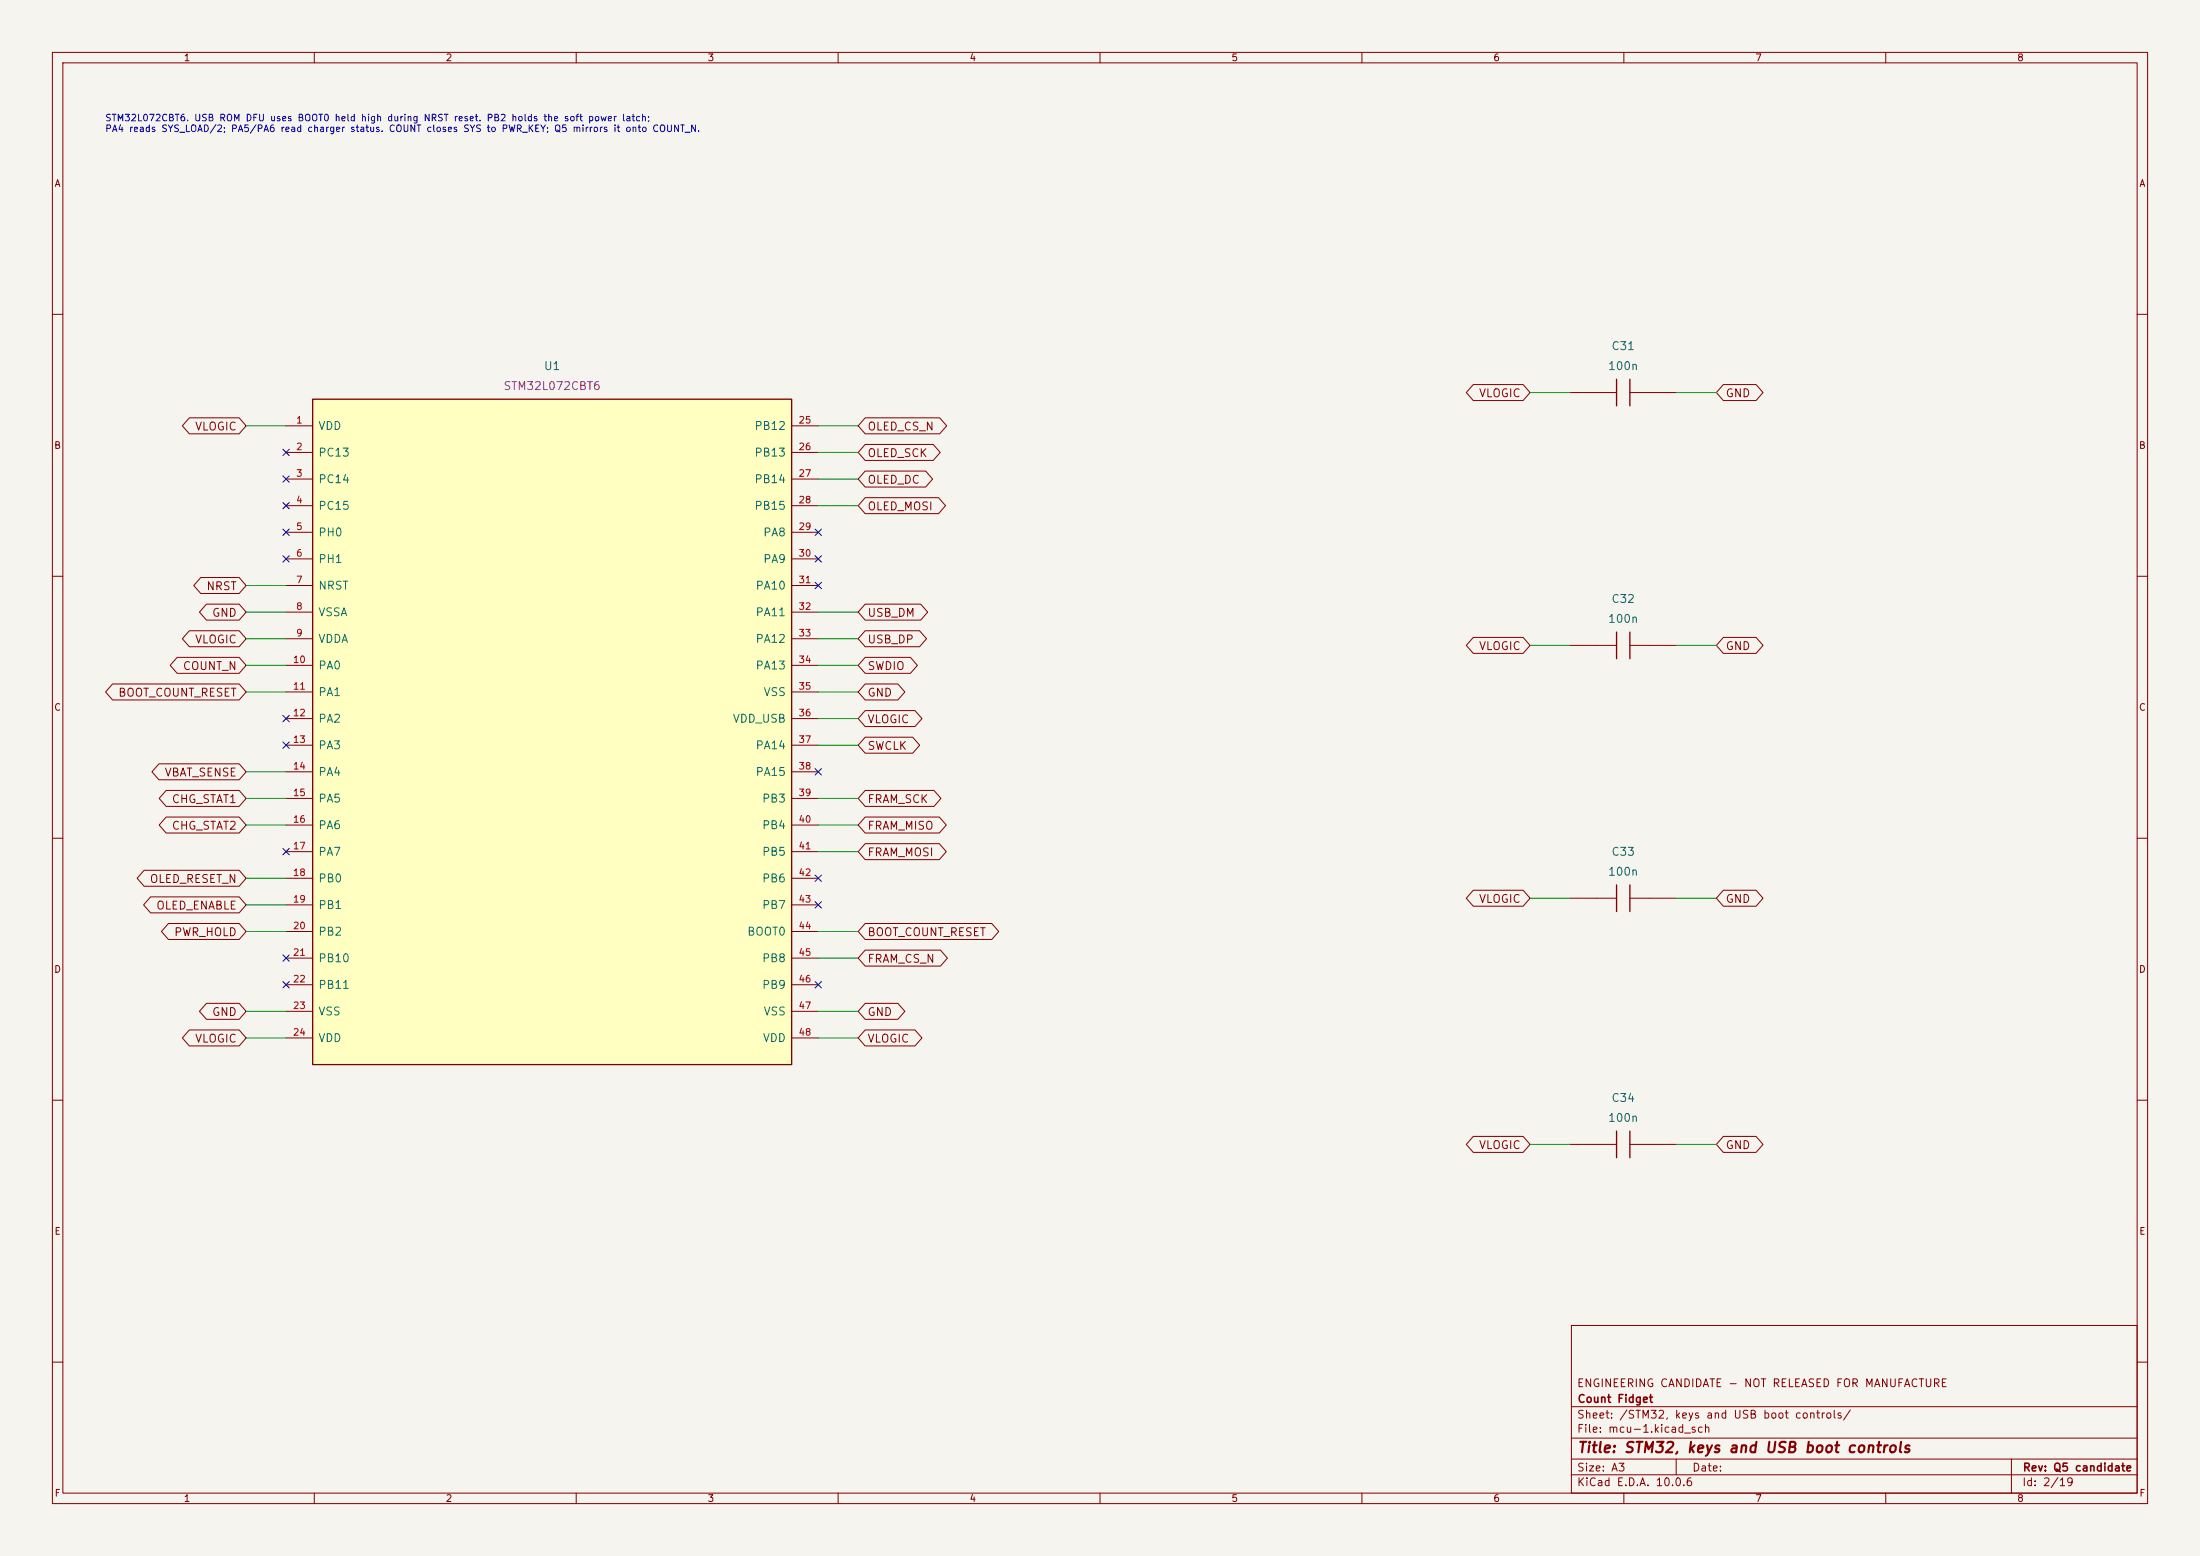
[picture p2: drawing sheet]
(kicad_sch (version 20250114) (generator "eeschema") (generator_version "10.0") (paper "A3") (title_block (title "STM32, keys and USB boot controls") (rev "Q5 candidate")
   (company "Count Fidget") (comment 1 "ENGINEERING CANDIDATE - NOT RELEASED FOR MANUFACTURE"))
(lib_symbols (symbol "CountFidgetQ5:U1" (pin_names (offset 1.016))  (exclude_from_sim no) (in_bom yes) (on_board yes)
   (property "Reference" "U" (at 0 67.31 0) (effects (font (size 1.27 1.27)))) (property "Value" "STM32L072CBT6" (at 0 -67.31 0) (effects (font (size 1.27 1.27))))
   (property "Footprint" "CountFidgetQ5:Package_QFP_LQFP-48_7x7mm_P0.5mm" (at 0 0 0) (effects (font (size 1.27 1.27)) (hide yes)))
   (symbol "U1_0_1" (rectangle (start -45.72 63.5) (end 45.72 -63.5) (stroke (width 0.254) (type default)) (fill (type background)))) (symbol "U1_1_1" (pin power_in line (at -50.8 58.42 0) (length 5.08) (name "VDD" (effects (font (size 1.524 1.524)))) (number "1" (effects (font (size 1.27 1.27)))))(pin bidirectional line (at -50.8 53.34 0) (length 5.08) (name "PC13" (effects (font (size 1.524 1.524)))) (number "2" (effects (font (size 1.27 1.27)))))(pin bidirectional line (at -50.8 48.260000000000005 0) (length 5.08) (name "PC14" (effects (font (size 1.524 1.524)))) (number "3" (effects (font (size 1.27 1.27)))))(pin bidirectional line (at -50.8 43.18 0) (length 5.08) (name "PC15" (effects (font (size 1.524 1.524)))) (number "4" (effects (font (size 1.27 1.27)))))(pin bidirectional line (at -50.8 38.1 0) (length 5.08) (name "PH0" (effects (font (size 1.524 1.524)))) (number "5" (effects (font (size 1.27 1.27)))))(pin bidirectional line (at -50.8 33.02 0) (length 5.08) (name "PH1" (effects (font (size 1.524 1.524)))) (number "6" (effects (font (size 1.27 1.27)))))(pin input line (at -50.8 27.94 0) (length 5.08) (name "NRST" (effects (font (size 1.524 1.524)))) (number "7" (effects (font (size 1.27 1.27)))))(pin power_in line (at -50.8 22.86 0) (length 5.08) (name "VSSA" (effects (font (size 1.524 1.524)))) (number "8" (effects (font (size 1.27 1.27)))))(pin power_in line (at -50.8 17.78 0) (length 5.08) (name "VDDA" (effects (font (size 1.524 1.524)))) (number "9" (effects (font (size 1.27 1.27)))))(pin bidirectional line (at -50.8 12.700000000000003 0) (length 5.08) (name "PA0" (effects (font (size 1.524 1.524)))) (number "10" (effects (font (size 1.27 1.27)))))(pin bidirectional line (at -50.8 7.6200000000000045 0) (length 5.08) (name "PA1" (effects (font (size 1.524 1.524)))) (number "11" (effects (font (size 1.27 1.27)))))(pin bidirectional line (at -50.8 2.539999999999999 0) (length 5.08) (name "PA2" (effects (font (size 1.524 1.524)))) (number "12" (effects (font (size 1.27 1.27)))))(pin bidirectional line (at -50.8 -2.539999999999999 0) (length 5.08) (name "PA3" (effects (font (size 1.524 1.524)))) (number "13" (effects (font (size 1.27 1.27)))))(pin bidirectional line (at -50.8 -7.6200000000000045 0) (length 5.08) (name "PA4" (effects (font (size 1.524 1.524)))) (number "14" (effects (font (size 1.27 1.27)))))(pin bidirectional line (at -50.8 -12.700000000000003 0) (length 5.08) (name "PA5" (effects (font (size 1.524 1.524)))) (number "15" (effects (font (size 1.27 1.27)))))(pin bidirectional line (at -50.8 -17.78 0) (length 5.08) (name "PA6" (effects (font (size 1.524 1.524)))) (number "16" (effects (font (size 1.27 1.27)))))(pin bidirectional line (at -50.8 -22.86 0) (length 5.08) (name "PA7" (effects (font (size 1.524 1.524)))) (number "17" (effects (font (size 1.27 1.27)))))(pin bidirectional line (at -50.8 -27.939999999999998 0) (length 5.08) (name "PB0" (effects (font (size 1.524 1.524)))) (number "18" (effects (font (size 1.27 1.27)))))(pin bidirectional line (at -50.8 -33.019999999999996 0) (length 5.08) (name "PB1" (effects (font (size 1.524 1.524)))) (number "19" (effects (font (size 1.27 1.27)))))(pin bidirectional line (at -50.8 -38.099999999999994 0) (length 5.08) (name "PB2" (effects (font (size 1.524 1.524)))) (number "20" (effects (font (size 1.27 1.27)))))(pin bidirectional line (at -50.8 -43.17999999999999 0) (length 5.08) (name "PB10" (effects (font (size 1.524 1.524)))) (number "21" (effects (font (size 1.27 1.27)))))(pin bidirectional line (at -50.8 -48.260000000000005 0) (length 5.08) (name "PB11" (effects (font (size 1.524 1.524)))) (number "22" (effects (font (size 1.27 1.27)))))(pin power_in line (at -50.8 -53.34 0) (length 5.08) (name "VSS" (effects (font (size 1.524 1.524)))) (number "23" (effects (font (size 1.27 1.27)))))(pin power_in line (at -50.8 -58.42 0) (length 5.08) (name "VDD" (effects (font (size 1.524 1.524)))) (number "24" (effects (font (size 1.27 1.27)))))(pin bidirectional line (at 50.8 58.42 180) (length 5.08) (name "PB12" (effects (font (size 1.524 1.524)))) (number "25" (effects (font (size 1.27 1.27)))))(pin bidirectional line (at 50.8 53.34 180) (length 5.08) (name "PB13" (effects (font (size 1.524 1.524)))) (number "26" (effects (font (size 1.27 1.27)))))(pin bidirectional line (at 50.8 48.260000000000005 180) (length 5.08) (name "PB14" (effects (font (size 1.524 1.524)))) (number "27" (effects (font (size 1.27 1.27)))))(pin bidirectional line (at 50.8 43.18 180) (length 5.08) (name "PB15" (effects (font (size 1.524 1.524)))) (number "28" (effects (font (size 1.27 1.27)))))(pin bidirectional line (at 50.8 38.1 180) (length 5.08) (name "PA8" (effects (font (size 1.524 1.524)))) (number "29" (effects (font (size 1.27 1.27)))))(pin bidirectional line (at 50.8 33.02 180) (length 5.08) (name "PA9" (effects (font (size 1.524 1.524)))) (number "30" (effects (font (size 1.27 1.27)))))(pin bidirectional line (at 50.8 27.94 180) (length 5.08) (name "PA10" (effects (font (size 1.524 1.524)))) (number "31" (effects (font (size 1.27 1.27)))))(pin bidirectional line (at 50.8 22.86 180) (length 5.08) (name "PA11" (effects (font (size 1.524 1.524)))) (number "32" (effects (font (size 1.27 1.27)))))(pin bidirectional line (at 50.8 17.78 180) (length 5.08) (name "PA12" (effects (font (size 1.524 1.524)))) (number "33" (effects (font (size 1.27 1.27)))))(pin bidirectional line (at 50.8 12.700000000000003 180) (length 5.08) (name "PA13" (effects (font (size 1.524 1.524)))) (number "34" (effects (font (size 1.27 1.27)))))(pin power_in line (at 50.8 7.6200000000000045 180) (length 5.08) (name "VSS" (effects (font (size 1.524 1.524)))) (number "35" (effects (font (size 1.27 1.27)))))(pin power_in line (at 50.8 2.539999999999999 180) (length 5.08) (name "VDD_USB" (effects (font (size 1.524 1.524)))) (number "36" (effects (font (size 1.27 1.27)))))(pin bidirectional line (at 50.8 -2.539999999999999 180) (length 5.08) (name "PA14" (effects (font (size 1.524 1.524)))) (number "37" (effects (font (size 1.27 1.27)))))(pin bidirectional line (at 50.8 -7.6200000000000045 180) (length 5.08) (name "PA15" (effects (font (size 1.524 1.524)))) (number "38" (effects (font (size 1.27 1.27)))))(pin bidirectional line (at 50.8 -12.700000000000003 180) (length 5.08) (name "PB3" (effects (font (size 1.524 1.524)))) (number "39" (effects (font (size 1.27 1.27)))))(pin bidirectional line (at 50.8 -17.78 180) (length 5.08) (name "PB4" (effects (font (size 1.524 1.524)))) (number "40" (effects (font (size 1.27 1.27)))))(pin bidirectional line (at 50.8 -22.86 180) (length 5.08) (name "PB5" (effects (font (size 1.524 1.524)))) (number "41" (effects (font (size 1.27 1.27)))))(pin bidirectional line (at 50.8 -27.939999999999998 180) (length 5.08) (name "PB6" (effects (font (size 1.524 1.524)))) (number "42" (effects (font (size 1.27 1.27)))))(pin bidirectional line (at 50.8 -33.019999999999996 180) (length 5.08) (name "PB7" (effects (font (size 1.524 1.524)))) (number "43" (effects (font (size 1.27 1.27)))))(pin input line (at 50.8 -38.099999999999994 180) (length 5.08) (name "BOOT0" (effects (font (size 1.524 1.524)))) (number "44" (effects (font (size 1.27 1.27)))))(pin bidirectional line (at 50.8 -43.17999999999999 180) (length 5.08) (name "PB8" (effects (font (size 1.524 1.524)))) (number "45" (effects (font (size 1.27 1.27)))))(pin bidirectional line (at 50.8 -48.260000000000005 180) (length 5.08) (name "PB9" (effects (font (size 1.524 1.524)))) (number "46" (effects (font (size 1.27 1.27)))))(pin power_in line (at 50.8 -53.34 180) (length 5.08) (name "VSS" (effects (font (size 1.524 1.524)))) (number "47" (effects (font (size 1.27 1.27)))))(pin power_in line (at 50.8 -58.42 180) (length 5.08) (name "VDD" (effects (font (size 1.524 1.524)))) (number "48" (effects (font (size 1.27 1.27)))))))
(symbol "CountFidgetQ5:C31" (pin_names (offset 1.016) hide) (pin_numbers hide) (exclude_from_sim no) (in_bom yes) (on_board yes)
   (property "Reference" "C" (at 0 6.35 0) (effects (font (size 1.27 1.27)))) (property "Value" "CC0603KRX7R9BB104" (at 0 -6.35 0) (effects (font (size 1.27 1.27))))
   (property "Footprint" "CountFidgetQ5:Capacitor_SMD_C_0603_1608Metric" (at 0 0 0) (effects (font (size 1.27 1.27)) (hide yes)))
   (symbol "C31_0_1" (polyline (pts (xy -1.27 -2.54) (xy -1.27 2.54)) (stroke (width 0.254) (type default)) (fill (type none)))(polyline (pts (xy 1.27 -2.54) (xy 1.27 2.54)) (stroke (width 0.254) (type default)) (fill (type none)))(polyline (pts (xy -5.08 0) (xy -1.27 0)) (stroke (width 0) (type default)) (fill (type none)))(polyline (pts (xy 1.27 0) (xy 5.08 0)) (stroke (width 0) (type default)) (fill (type none)))) (symbol "C31_1_1" (pin passive line (at -10.16 0 0) (length 5.08) (name "1" (effects (font (size 1.524 1.524)))) (number "1" (effects (font (size 1.27 1.27)))))(pin passive line (at 10.16 0 180) (length 5.08) (name "2" (effects (font (size 1.524 1.524)))) (number "2" (effects (font (size 1.27 1.27)))))))
(symbol "CountFidgetQ5:C32" (pin_names (offset 1.016) hide) (pin_numbers hide) (exclude_from_sim no) (in_bom yes) (on_board yes)
   (property "Reference" "C" (at 0 6.35 0) (effects (font (size 1.27 1.27)))) (property "Value" "CC0603KRX7R9BB104" (at 0 -6.35 0) (effects (font (size 1.27 1.27))))
   (property "Footprint" "CountFidgetQ5:Capacitor_SMD_C_0603_1608Metric" (at 0 0 0) (effects (font (size 1.27 1.27)) (hide yes)))
   (symbol "C32_0_1" (polyline (pts (xy -1.27 -2.54) (xy -1.27 2.54)) (stroke (width 0.254) (type default)) (fill (type none)))(polyline (pts (xy 1.27 -2.54) (xy 1.27 2.54)) (stroke (width 0.254) (type default)) (fill (type none)))(polyline (pts (xy -5.08 0) (xy -1.27 0)) (stroke (width 0) (type default)) (fill (type none)))(polyline (pts (xy 1.27 0) (xy 5.08 0)) (stroke (width 0) (type default)) (fill (type none)))) (symbol "C32_1_1" (pin passive line (at -10.16 0 0) (length 5.08) (name "1" (effects (font (size 1.524 1.524)))) (number "1" (effects (font (size 1.27 1.27)))))(pin passive line (at 10.16 0 180) (length 5.08) (name "2" (effects (font (size 1.524 1.524)))) (number "2" (effects (font (size 1.27 1.27)))))))
(symbol "CountFidgetQ5:C33" (pin_names (offset 1.016) hide) (pin_numbers hide) (exclude_from_sim no) (in_bom yes) (on_board yes)
   (property "Reference" "C" (at 0 6.35 0) (effects (font (size 1.27 1.27)))) (property "Value" "CC0603KRX7R9BB104" (at 0 -6.35 0) (effects (font (size 1.27 1.27))))
   (property "Footprint" "CountFidgetQ5:Capacitor_SMD_C_0603_1608Metric" (at 0 0 0) (effects (font (size 1.27 1.27)) (hide yes)))
   (symbol "C33_0_1" (polyline (pts (xy -1.27 -2.54) (xy -1.27 2.54)) (stroke (width 0.254) (type default)) (fill (type none)))(polyline (pts (xy 1.27 -2.54) (xy 1.27 2.54)) (stroke (width 0.254) (type default)) (fill (type none)))(polyline (pts (xy -5.08 0) (xy -1.27 0)) (stroke (width 0) (type default)) (fill (type none)))(polyline (pts (xy 1.27 0) (xy 5.08 0)) (stroke (width 0) (type default)) (fill (type none)))) (symbol "C33_1_1" (pin passive line (at -10.16 0 0) (length 5.08) (name "1" (effects (font (size 1.524 1.524)))) (number "1" (effects (font (size 1.27 1.27)))))(pin passive line (at 10.16 0 180) (length 5.08) (name "2" (effects (font (size 1.524 1.524)))) (number "2" (effects (font (size 1.27 1.27)))))))
(symbol "CountFidgetQ5:C34" (pin_names (offset 1.016) hide) (pin_numbers hide) (exclude_from_sim no) (in_bom yes) (on_board yes)
   (property "Reference" "C" (at 0 6.35 0) (effects (font (size 1.27 1.27)))) (property "Value" "CC0603KRX7R9BB104" (at 0 -6.35 0) (effects (font (size 1.27 1.27))))
   (property "Footprint" "CountFidgetQ5:Capacitor_SMD_C_0603_1608Metric" (at 0 0 0) (effects (font (size 1.27 1.27)) (hide yes)))
   (symbol "C34_0_1" (polyline (pts (xy -1.27 -2.54) (xy -1.27 2.54)) (stroke (width 0.254) (type default)) (fill (type none)))(polyline (pts (xy 1.27 -2.54) (xy 1.27 2.54)) (stroke (width 0.254) (type default)) (fill (type none)))(polyline (pts (xy -5.08 0) (xy -1.27 0)) (stroke (width 0) (type default)) (fill (type none)))(polyline (pts (xy 1.27 0) (xy 5.08 0)) (stroke (width 0) (type default)) (fill (type none)))) (symbol "C34_1_1" (pin passive line (at -10.16 0 0) (length 5.08) (name "1" (effects (font (size 1.524 1.524)))) (number "1" (effects (font (size 1.27 1.27)))))(pin passive line (at 10.16 0 180) (length 5.08) (name "2" (effects (font (size 1.524 1.524)))) (number "2" (effects (font (size 1.27 1.27))))))))
(text "STM32L072CBT6. USB ROM DFU uses BOOT0 held high during NRST reset. PB2 holds the soft power latch;\nPA4 reads SYS_LOAD/2; PA5/PA6 read charger status. COUNT closes SYS to PWR_KEY; Q5 mirrors it onto COUNT_N." (at 20 22 0) (effects (font (size 1.27 1.27)) (justify left top)))
(symbol (lib_id "CountFidgetQ5:U1") (at 105.41 139.7 0) (unit 1) (exclude_from_sim no) (in_bom yes) (on_board yes) (dnp no) (property "Reference" "U1" (at 105.41 69.85 0) (effects (font (size 1.524 1.524)))) (property "Value" "STM32L072CBT6" (at 105.41 73.65999999999998 0) (effects (font (size 1.524 1.524)) (hide yes)))
   (property "Footprint" "CountFidgetQ5:Package_QFP_LQFP-48_7x7mm_P0.5mm" (at 105.41 139.7 0) (effects (font (size 1.27 1.27)) (hide yes))) (property "MPN" "STM32L072CBT6" (at 105.41 73.65999999999998 0) (effects (font (size 1.524 1.524))))
   (property "Description" "LQFP48; all supply domains common; ROM USB DFU with BOOT0/nBOOT1. PB2 PWR_HOLD, PA4 battery sense, PA5/PA6 charger status. PA2/PA3/PA9/PA10 remain free (ROM USART pins). Unused pins NC." (at 105.41 139.7 0) (effects (font (size 1.27 1.27)) (hide yes))) (pin "1")(pin "2")(pin "3")(pin "4")(pin "5")(pin "6")(pin "7")(pin "8")(pin "9")(pin "10")(pin "11")(pin "12")(pin "13")(pin "14")(pin "15")(pin "16")(pin "17")(pin "18")(pin "19")(pin "20")(pin "21")(pin "22")(pin "23")(pin "24")(pin "25")(pin "26")(pin "27")(pin "28")(pin "29")(pin "30")(pin "31")(pin "32")(pin "33")(pin "34")(pin "35")(pin "36")(pin "37")(pin "38")(pin "39")(pin "40")(pin "41")(pin "42")(pin "43")(pin "44")(pin "45")(pin "46")(pin "47")(pin "48"))
(wire (pts (xy 54.61 81.28) (xy 46.99 81.28)) (stroke (width 0) (type default)))
(global_label "VLOGIC" (shape bidirectional) (at 46.99 81.28 180) (effects (font (size 1.524 1.524)) (justify right))
   (property "Intersheetrefs" "${INTERSHEET_REFS}" (at 46.99 81.28 0) (effects (font (size 1.27 1.27)) (hide yes))))
(no_connect (at 54.61 86.36))
(no_connect (at 54.61 91.44))
(no_connect (at 54.61 96.52))
(no_connect (at 54.61 101.6))
(no_connect (at 54.61 106.68))
(wire (pts (xy 54.61 111.76) (xy 46.99 111.76)) (stroke (width 0) (type default)))
(global_label "NRST" (shape bidirectional) (at 46.99 111.76 180) (effects (font (size 1.524 1.524)) (justify right))
   (property "Intersheetrefs" "${INTERSHEET_REFS}" (at 46.99 111.76 0) (effects (font (size 1.27 1.27)) (hide yes))))
(wire (pts (xy 54.61 116.84) (xy 46.99 116.84)) (stroke (width 0) (type default)))
(global_label "GND" (shape bidirectional) (at 46.99 116.84 180) (effects (font (size 1.524 1.524)) (justify right))
   (property "Intersheetrefs" "${INTERSHEET_REFS}" (at 46.99 116.84 0) (effects (font (size 1.27 1.27)) (hide yes))))
(wire (pts (xy 54.61 121.92) (xy 46.99 121.92)) (stroke (width 0) (type default)))
(global_label "VLOGIC" (shape bidirectional) (at 46.99 121.92 180) (effects (font (size 1.524 1.524)) (justify right))
   (property "Intersheetrefs" "${INTERSHEET_REFS}" (at 46.99 121.92 0) (effects (font (size 1.27 1.27)) (hide yes))))
(wire (pts (xy 54.61 127.0) (xy 46.99 127.0)) (stroke (width 0) (type default)))
(global_label "COUNT_N" (shape bidirectional) (at 46.99 127.0 180) (effects (font (size 1.524 1.524)) (justify right))
   (property "Intersheetrefs" "${INTERSHEET_REFS}" (at 46.99 127.0 0) (effects (font (size 1.27 1.27)) (hide yes))))
(wire (pts (xy 54.61 132.08) (xy 46.99 132.08)) (stroke (width 0) (type default)))
(global_label "BOOT_COUNT_RESET" (shape bidirectional) (at 46.99 132.08 180) (effects (font (size 1.524 1.524)) (justify right))
   (property "Intersheetrefs" "${INTERSHEET_REFS}" (at 46.99 132.08 0) (effects (font (size 1.27 1.27)) (hide yes))))
(no_connect (at 54.61 137.16))
(no_connect (at 54.61 142.24))
(wire (pts (xy 54.61 147.32) (xy 46.99 147.32)) (stroke (width 0) (type default)))
(global_label "VBAT_SENSE" (shape bidirectional) (at 46.99 147.32 180) (effects (font (size 1.524 1.524)) (justify right))
   (property "Intersheetrefs" "${INTERSHEET_REFS}" (at 46.99 147.32 0) (effects (font (size 1.27 1.27)) (hide yes))))
(wire (pts (xy 54.61 152.4) (xy 46.99 152.4)) (stroke (width 0) (type default)))
(global_label "CHG_STAT1" (shape bidirectional) (at 46.99 152.4 180) (effects (font (size 1.524 1.524)) (justify right))
   (property "Intersheetrefs" "${INTERSHEET_REFS}" (at 46.99 152.4 0) (effects (font (size 1.27 1.27)) (hide yes))))
(wire (pts (xy 54.61 157.48) (xy 46.99 157.48)) (stroke (width 0) (type default)))
(global_label "CHG_STAT2" (shape bidirectional) (at 46.99 157.48 180) (effects (font (size 1.524 1.524)) (justify right))
   (property "Intersheetrefs" "${INTERSHEET_REFS}" (at 46.99 157.48 0) (effects (font (size 1.27 1.27)) (hide yes))))
(no_connect (at 54.61 162.56))
(wire (pts (xy 54.61 167.64) (xy 46.99 167.64)) (stroke (width 0) (type default)))
(global_label "OLED_RESET_N" (shape bidirectional) (at 46.99 167.64 180) (effects (font (size 1.524 1.524)) (justify right))
   (property "Intersheetrefs" "${INTERSHEET_REFS}" (at 46.99 167.64 0) (effects (font (size 1.27 1.27)) (hide yes))))
(wire (pts (xy 54.61 172.72) (xy 46.99 172.72)) (stroke (width 0) (type default)))
(global_label "OLED_ENABLE" (shape bidirectional) (at 46.99 172.72 180) (effects (font (size 1.524 1.524)) (justify right))
   (property "Intersheetrefs" "${INTERSHEET_REFS}" (at 46.99 172.72 0) (effects (font (size 1.27 1.27)) (hide yes))))
(wire (pts (xy 54.61 177.8) (xy 46.99 177.8)) (stroke (width 0) (type default)))
(global_label "PWR_HOLD" (shape bidirectional) (at 46.99 177.8 180) (effects (font (size 1.524 1.524)) (justify right))
   (property "Intersheetrefs" "${INTERSHEET_REFS}" (at 46.99 177.8 0) (effects (font (size 1.27 1.27)) (hide yes))))
(no_connect (at 54.61 182.88))
(no_connect (at 54.61 187.96))
(wire (pts (xy 54.61 193.04) (xy 46.99 193.04)) (stroke (width 0) (type default)))
(global_label "GND" (shape bidirectional) (at 46.99 193.04 180) (effects (font (size 1.524 1.524)) (justify right))
   (property "Intersheetrefs" "${INTERSHEET_REFS}" (at 46.99 193.04 0) (effects (font (size 1.27 1.27)) (hide yes))))
(wire (pts (xy 54.61 198.12) (xy 46.99 198.12)) (stroke (width 0) (type default)))
(global_label "VLOGIC" (shape bidirectional) (at 46.99 198.12 180) (effects (font (size 1.524 1.524)) (justify right))
   (property "Intersheetrefs" "${INTERSHEET_REFS}" (at 46.99 198.12 0) (effects (font (size 1.27 1.27)) (hide yes))))
(wire (pts (xy 156.21 81.28) (xy 163.83 81.28)) (stroke (width 0) (type default)))
(global_label "OLED_CS_N" (shape bidirectional) (at 163.83 81.28 0) (effects (font (size 1.524 1.524)) (justify left))
   (property "Intersheetrefs" "${INTERSHEET_REFS}" (at 163.83 81.28 0) (effects (font (size 1.27 1.27)) (hide yes))))
(wire (pts (xy 156.21 86.36) (xy 163.83 86.36)) (stroke (width 0) (type default)))
(global_label "OLED_SCK" (shape bidirectional) (at 163.83 86.36 0) (effects (font (size 1.524 1.524)) (justify left))
   (property "Intersheetrefs" "${INTERSHEET_REFS}" (at 163.83 86.36 0) (effects (font (size 1.27 1.27)) (hide yes))))
(wire (pts (xy 156.21 91.44) (xy 163.83 91.44)) (stroke (width 0) (type default)))
(global_label "OLED_DC" (shape bidirectional) (at 163.83 91.44 0) (effects (font (size 1.524 1.524)) (justify left))
   (property "Intersheetrefs" "${INTERSHEET_REFS}" (at 163.83 91.44 0) (effects (font (size 1.27 1.27)) (hide yes))))
(wire (pts (xy 156.21 96.52) (xy 163.83 96.52)) (stroke (width 0) (type default)))
(global_label "OLED_MOSI" (shape bidirectional) (at 163.83 96.52 0) (effects (font (size 1.524 1.524)) (justify left))
   (property "Intersheetrefs" "${INTERSHEET_REFS}" (at 163.83 96.52 0) (effects (font (size 1.27 1.27)) (hide yes))))
(no_connect (at 156.21 101.6))
(no_connect (at 156.21 106.68))
(no_connect (at 156.21 111.76))
(wire (pts (xy 156.21 116.84) (xy 163.83 116.84)) (stroke (width 0) (type default)))
(global_label "USB_DM" (shape bidirectional) (at 163.83 116.84 0) (effects (font (size 1.524 1.524)) (justify left))
   (property "Intersheetrefs" "${INTERSHEET_REFS}" (at 163.83 116.84 0) (effects (font (size 1.27 1.27)) (hide yes))))
(wire (pts (xy 156.21 121.92) (xy 163.83 121.92)) (stroke (width 0) (type default)))
(global_label "USB_DP" (shape bidirectional) (at 163.83 121.92 0) (effects (font (size 1.524 1.524)) (justify left))
   (property "Intersheetrefs" "${INTERSHEET_REFS}" (at 163.83 121.92 0) (effects (font (size 1.27 1.27)) (hide yes))))
(wire (pts (xy 156.21 127.0) (xy 163.83 127.0)) (stroke (width 0) (type default)))
(global_label "SWDIO" (shape bidirectional) (at 163.83 127.0 0) (effects (font (size 1.524 1.524)) (justify left))
   (property "Intersheetrefs" "${INTERSHEET_REFS}" (at 163.83 127.0 0) (effects (font (size 1.27 1.27)) (hide yes))))
(wire (pts (xy 156.21 132.08) (xy 163.83 132.08)) (stroke (width 0) (type default)))
(global_label "GND" (shape bidirectional) (at 163.83 132.08 0) (effects (font (size 1.524 1.524)) (justify left))
   (property "Intersheetrefs" "${INTERSHEET_REFS}" (at 163.83 132.08 0) (effects (font (size 1.27 1.27)) (hide yes))))
(wire (pts (xy 156.21 137.16) (xy 163.83 137.16)) (stroke (width 0) (type default)))
(global_label "VLOGIC" (shape bidirectional) (at 163.83 137.16 0) (effects (font (size 1.524 1.524)) (justify left))
   (property "Intersheetrefs" "${INTERSHEET_REFS}" (at 163.83 137.16 0) (effects (font (size 1.27 1.27)) (hide yes))))
(wire (pts (xy 156.21 142.24) (xy 163.83 142.24)) (stroke (width 0) (type default)))
(global_label "SWCLK" (shape bidirectional) (at 163.83 142.24 0) (effects (font (size 1.524 1.524)) (justify left))
   (property "Intersheetrefs" "${INTERSHEET_REFS}" (at 163.83 142.24 0) (effects (font (size 1.27 1.27)) (hide yes))))
(no_connect (at 156.21 147.32))
(wire (pts (xy 156.21 152.4) (xy 163.83 152.4)) (stroke (width 0) (type default)))
(global_label "FRAM_SCK" (shape bidirectional) (at 163.83 152.4 0) (effects (font (size 1.524 1.524)) (justify left))
   (property "Intersheetrefs" "${INTERSHEET_REFS}" (at 163.83 152.4 0) (effects (font (size 1.27 1.27)) (hide yes))))
(wire (pts (xy 156.21 157.48) (xy 163.83 157.48)) (stroke (width 0) (type default)))
(global_label "FRAM_MISO" (shape bidirectional) (at 163.83 157.48 0) (effects (font (size 1.524 1.524)) (justify left))
   (property "Intersheetrefs" "${INTERSHEET_REFS}" (at 163.83 157.48 0) (effects (font (size 1.27 1.27)) (hide yes))))
(wire (pts (xy 156.21 162.56) (xy 163.83 162.56)) (stroke (width 0) (type default)))
(global_label "FRAM_MOSI" (shape bidirectional) (at 163.83 162.56 0) (effects (font (size 1.524 1.524)) (justify left))
   (property "Intersheetrefs" "${INTERSHEET_REFS}" (at 163.83 162.56 0) (effects (font (size 1.27 1.27)) (hide yes))))
(no_connect (at 156.21 167.64))
(no_connect (at 156.21 172.72))
(wire (pts (xy 156.21 177.8) (xy 163.83 177.8)) (stroke (width 0) (type default)))
(global_label "BOOT_COUNT_RESET" (shape bidirectional) (at 163.83 177.8 0) (effects (font (size 1.524 1.524)) (justify left))
   (property "Intersheetrefs" "${INTERSHEET_REFS}" (at 163.83 177.8 0) (effects (font (size 1.27 1.27)) (hide yes))))
(wire (pts (xy 156.21 182.88) (xy 163.83 182.88)) (stroke (width 0) (type default)))
(global_label "FRAM_CS_N" (shape bidirectional) (at 163.83 182.88 0) (effects (font (size 1.524 1.524)) (justify left))
   (property "Intersheetrefs" "${INTERSHEET_REFS}" (at 163.83 182.88 0) (effects (font (size 1.27 1.27)) (hide yes))))
(no_connect (at 156.21 187.96))
(wire (pts (xy 156.21 193.04) (xy 163.83 193.04)) (stroke (width 0) (type default)))
(global_label "GND" (shape bidirectional) (at 163.83 193.04 0) (effects (font (size 1.524 1.524)) (justify left))
   (property "Intersheetrefs" "${INTERSHEET_REFS}" (at 163.83 193.04 0) (effects (font (size 1.27 1.27)) (hide yes))))
(wire (pts (xy 156.21 198.12) (xy 163.83 198.12)) (stroke (width 0) (type default)))
(global_label "VLOGIC" (shape bidirectional) (at 163.83 198.12 0) (effects (font (size 1.524 1.524)) (justify left))
   (property "Intersheetrefs" "${INTERSHEET_REFS}" (at 163.83 198.12 0) (effects (font (size 1.27 1.27)) (hide yes))))
(symbol (lib_id "CountFidgetQ5:C31") (at 309.88 74.93 0) (unit 1) (exclude_from_sim no) (in_bom yes) (on_board yes) (dnp no) (property "Reference" "C31" (at 309.88 66.04 0) (effects (font (size 1.524 1.524)))) (property "Value" "100n" (at 309.88 69.85 0) (effects (font (size 1.524 1.524))))
   (property "Footprint" "CountFidgetQ5:Capacitor_SMD_C_0603_1608Metric" (at 309.88 74.93 0) (effects (font (size 1.27 1.27)) (hide yes))) (property "MPN" "CC0603KRX7R9BB104" (at 309.88 69.85 0) (effects (font (size 1.524 1.524)) (hide yes)))
   (property "Description" "100nF local STM32 supply bypass; one per VDD/VDDA/USB supply group" (at 309.88 74.93 0) (effects (font (size 1.27 1.27)) (hide yes))) (pin "1")(pin "2"))
(wire (pts (xy 299.72 74.93) (xy 292.1 74.93)) (stroke (width 0) (type default)))
(global_label "VLOGIC" (shape bidirectional) (at 292.1 74.93 180) (effects (font (size 1.524 1.524)) (justify right))
   (property "Intersheetrefs" "${INTERSHEET_REFS}" (at 292.1 74.93 0) (effects (font (size 1.27 1.27)) (hide yes))))
(wire (pts (xy 320.04 74.93) (xy 327.66 74.93)) (stroke (width 0) (type default)))
(global_label "GND" (shape bidirectional) (at 327.66 74.93 0) (effects (font (size 1.524 1.524)) (justify left))
   (property "Intersheetrefs" "${INTERSHEET_REFS}" (at 327.66 74.93 0) (effects (font (size 1.27 1.27)) (hide yes))))
(symbol (lib_id "CountFidgetQ5:C32") (at 309.88 123.19 0) (unit 1) (exclude_from_sim no) (in_bom yes) (on_board yes) (dnp no) (property "Reference" "C32" (at 309.88 114.3 0) (effects (font (size 1.524 1.524)))) (property "Value" "100n" (at 309.88 118.10999999999999 0) (effects (font (size 1.524 1.524))))
   (property "Footprint" "CountFidgetQ5:Capacitor_SMD_C_0603_1608Metric" (at 309.88 123.19 0) (effects (font (size 1.27 1.27)) (hide yes))) (property "MPN" "CC0603KRX7R9BB104" (at 309.88 118.10999999999999 0) (effects (font (size 1.524 1.524)) (hide yes)))
   (property "Description" "100nF local STM32 supply bypass; one per VDD/VDDA/USB supply group" (at 309.88 123.19 0) (effects (font (size 1.27 1.27)) (hide yes))) (pin "1")(pin "2"))
(wire (pts (xy 299.72 123.19) (xy 292.1 123.19)) (stroke (width 0) (type default)))
(global_label "VLOGIC" (shape bidirectional) (at 292.1 123.19 180) (effects (font (size 1.524 1.524)) (justify right))
   (property "Intersheetrefs" "${INTERSHEET_REFS}" (at 292.1 123.19 0) (effects (font (size 1.27 1.27)) (hide yes))))
(wire (pts (xy 320.04 123.19) (xy 327.66 123.19)) (stroke (width 0) (type default)))
(global_label "GND" (shape bidirectional) (at 327.66 123.19 0) (effects (font (size 1.524 1.524)) (justify left))
   (property "Intersheetrefs" "${INTERSHEET_REFS}" (at 327.66 123.19 0) (effects (font (size 1.27 1.27)) (hide yes))))
(symbol (lib_id "CountFidgetQ5:C33") (at 309.88 171.45 0) (unit 1) (exclude_from_sim no) (in_bom yes) (on_board yes) (dnp no) (property "Reference" "C33" (at 309.88 162.56 0) (effects (font (size 1.524 1.524)))) (property "Value" "100n" (at 309.88 166.37 0) (effects (font (size 1.524 1.524))))
   (property "Footprint" "CountFidgetQ5:Capacitor_SMD_C_0603_1608Metric" (at 309.88 171.45 0) (effects (font (size 1.27 1.27)) (hide yes))) (property "MPN" "CC0603KRX7R9BB104" (at 309.88 166.37 0) (effects (font (size 1.524 1.524)) (hide yes)))
   (property "Description" "100nF local STM32 supply bypass; one per VDD/VDDA/USB supply group" (at 309.88 171.45 0) (effects (font (size 1.27 1.27)) (hide yes))) (pin "1")(pin "2"))
(wire (pts (xy 299.72 171.45) (xy 292.1 171.45)) (stroke (width 0) (type default)))
(global_label "VLOGIC" (shape bidirectional) (at 292.1 171.45 180) (effects (font (size 1.524 1.524)) (justify right))
   (property "Intersheetrefs" "${INTERSHEET_REFS}" (at 292.1 171.45 0) (effects (font (size 1.27 1.27)) (hide yes))))
(wire (pts (xy 320.04 171.45) (xy 327.66 171.45)) (stroke (width 0) (type default)))
(global_label "GND" (shape bidirectional) (at 327.66 171.45 0) (effects (font (size 1.524 1.524)) (justify left))
   (property "Intersheetrefs" "${INTERSHEET_REFS}" (at 327.66 171.45 0) (effects (font (size 1.27 1.27)) (hide yes))))
(symbol (lib_id "CountFidgetQ5:C34") (at 309.88 218.44 0) (unit 1) (exclude_from_sim no) (in_bom yes) (on_board yes) (dnp no) (property "Reference" "C34" (at 309.88 209.55 0) (effects (font (size 1.524 1.524)))) (property "Value" "100n" (at 309.88 213.36 0) (effects (font (size 1.524 1.524))))
   (property "Footprint" "CountFidgetQ5:Capacitor_SMD_C_0603_1608Metric" (at 309.88 218.44 0) (effects (font (size 1.27 1.27)) (hide yes))) (property "MPN" "CC0603KRX7R9BB104" (at 309.88 213.36 0) (effects (font (size 1.524 1.524)) (hide yes)))
   (property "Description" "100nF local STM32 supply bypass; one per VDD/VDDA/USB supply group" (at 309.88 218.44 0) (effects (font (size 1.27 1.27)) (hide yes))) (pin "1")(pin "2"))
(wire (pts (xy 299.72 218.44) (xy 292.1 218.44)) (stroke (width 0) (type default)))
(global_label "VLOGIC" (shape bidirectional) (at 292.1 218.44 180) (effects (font (size 1.524 1.524)) (justify right))
   (property "Intersheetrefs" "${INTERSHEET_REFS}" (at 292.1 218.44 0) (effects (font (size 1.27 1.27)) (hide yes))))
(wire (pts (xy 320.04 218.44) (xy 327.66 218.44)) (stroke (width 0) (type default)))
(global_label "GND" (shape bidirectional) (at 327.66 218.44 0) (effects (font (size 1.524 1.524)) (justify left))
   (property "Intersheetrefs" "${INTERSHEET_REFS}" (at 327.66 218.44 0) (effects (font (size 1.27 1.27)) (hide yes)))))
